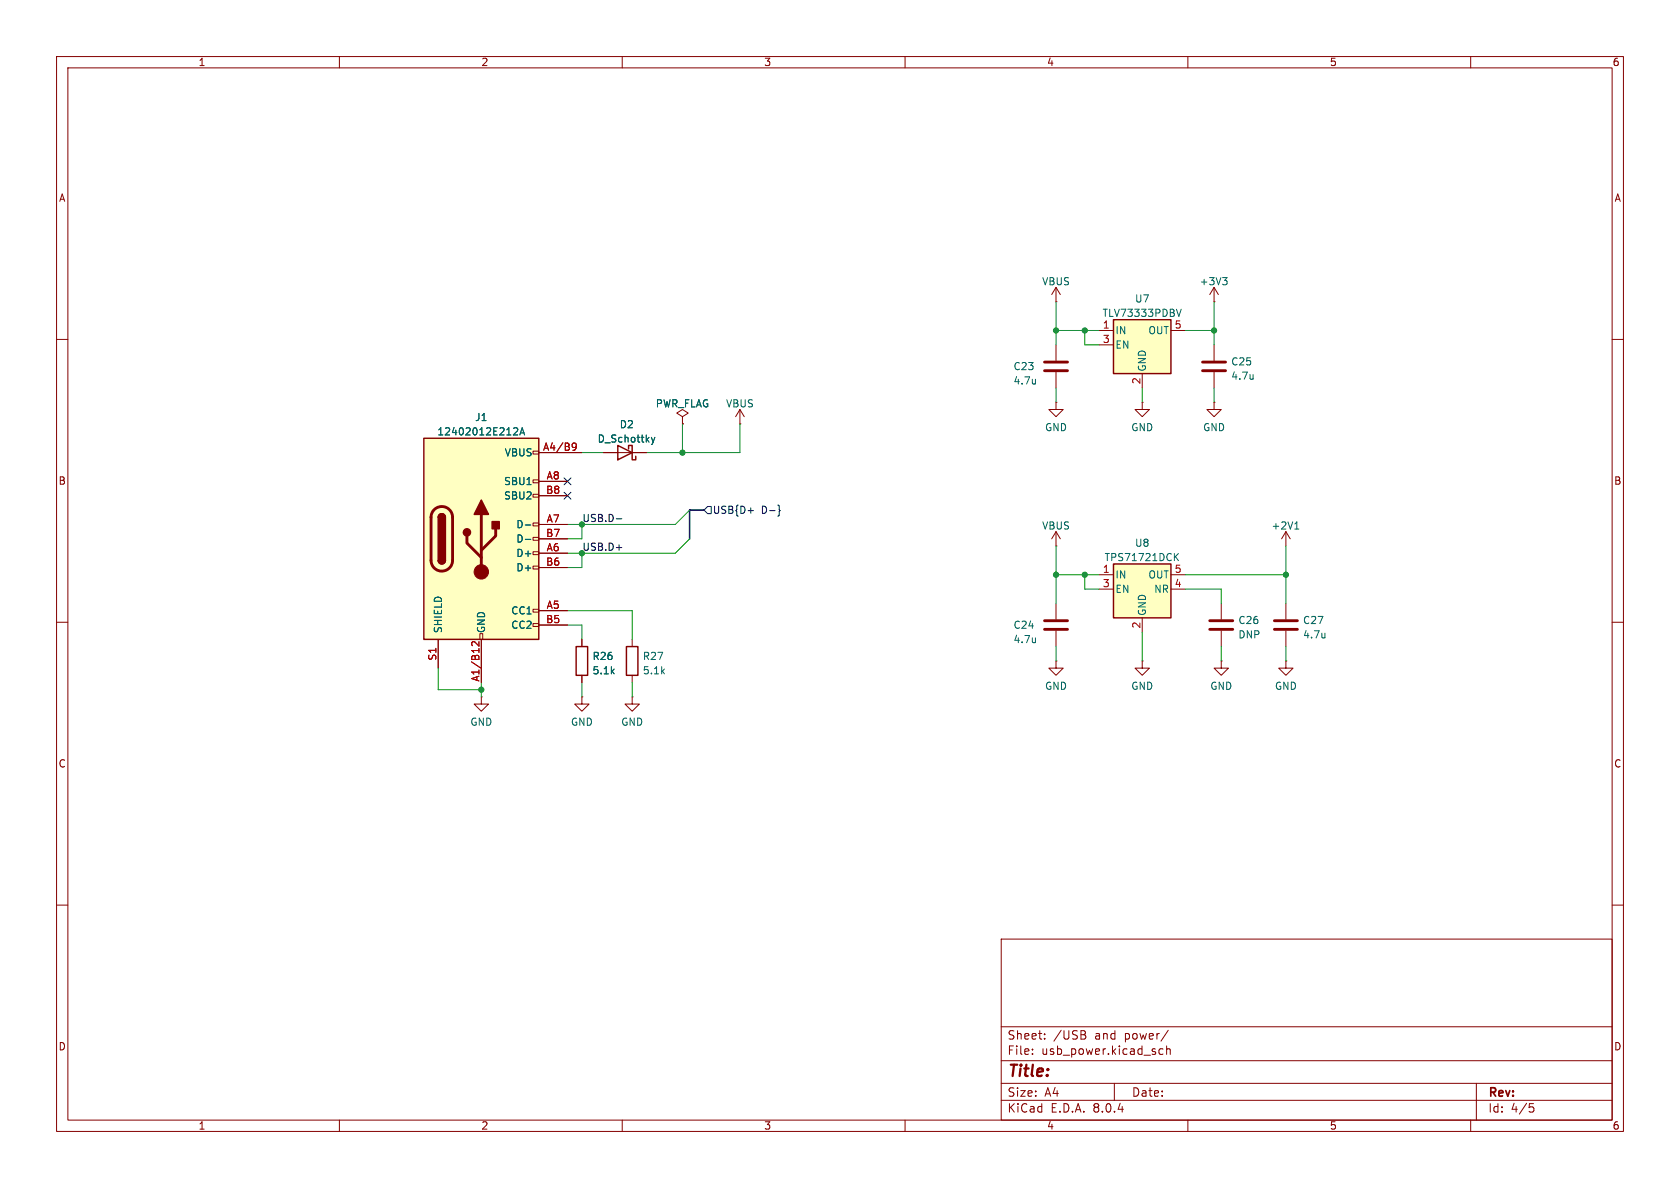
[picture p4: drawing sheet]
<svg xmlns="http://www.w3.org/2000/svg" width="297mm" height="210mm" viewBox="0 0 297 210" stroke-linecap="round" stroke-linejoin="round" font-family="sans-serif">
<g fill="none" stroke="#840000" stroke-width=".18">
<path d="M10 10h277v190h-277zM12 12h273v186h-273zM60 10v2M110 10v2M160 10v2M210 10v2M260 10v2M10 60h2M186.7 53.3h.1M186.7 50.8l-.8 1.3M186.7 50.8v2.5M186.7 50.8l.8 1.3"/>
<path d="M285 60h2M120.6 73.7l1.1-.7-1.1-.6-1 .6 1 .7v1.2M120.6 74.9h.1M130.8 74.9h.1M130.8 72.4l-.8 1.3M130.8 72.4v2.5M130.8 72.4l.8 1.3M106.7 80h7.6M186.7 96.5h.1M186.7 94v2.5M186.7 94l-.8 1.3M186.7 94l.8 1.3"/>
<path d="M227.3 94l-.7 1.3M227.3 94v2.5M227.3 94l.8 1.3M10 110h2M102.9 113v1.3M102.9 119.4v1.3M111.8 113v1.3M111.8 119.4v1.3M186.7 116.8v1.3h1.3l-1.3 1.3-1.3-1.3h1.3M186.7 116.8h.1M186.7 106.7v2.8M186.7 111.5v2.8"/>
<path d="M285 110h2M85.1 123.2v1.3h1.3l-1.3 1.2-1.3-1.2h1.3M85.1 123.2h.1M102.9 123.2v1.3h1.2l-1.2 1.2-1.3-1.2h1.3M102.9 123.2h.1M111.8 123.2v1.3h1.2l-1.2 1.2-1.3-1.2h1.3M111.8 123.2h.1M10 160h2M285 160h2M177 166h108v32h-108zM60 198v2M110 198v2"/>
<path d="M160 198v2M177 194.5h108M177 191.5h108M177 187.5h108M177 181.5h108M182.5 186.3v.1M182.5 185.5v.1M184.7 183.6v.1M184.7 182.8v.1M191.6 182.9a.4 .4 0 0 1 .4 .4 .4 .4 0 0 1-.3 .4M191.7 182.3l.2 .2-.2 .3M197 191.5v3"/>
<path d="M205.6 185.5l-.4-.1-.3 .3v.4l.1 .2h.6M206.2 185.5l.3-.1 .3 .1 .1 .9M206.2 184.9v1.5M206.5 182.1l-1.3 2M210 198v2M260 198v2M261 191.5v6.5M270.4 195.1h.7M270.5 195.7h.4l.3 .3-.2 .5-.5 .1"/>
</g>
<path d="M109.2 78.7l2.6 1.3-2.6 1.3zM111.1 79.4v-.7h.7v2.6h.6v-.7M101.9 114.3h2v5.1h-2zM110.7 114.3h2.1v5.1h-2.1z" fill="none" stroke="#840000" stroke-width=".25"/>
<path d="M115.2 77.3l.3 .9M115.5 78.2l-.3 .4M115.8 77.3l-.3 .9M228.9 93.5h.7M229 92.6l.3-.3v1.2M183.1 112.8v.8M183.1 113.5h-.1" fill="none" stroke="#006464" stroke-width=".18"/>
<path d="M184.7 111.3h4M184.7 109.7h4" fill="none" stroke="#840000" stroke-width=".51"/>
<path d="M74.9 77.5h20.3v35.5h-20.3z" fill="#ffffc2"/>
<g fill="none" stroke="#840000" stroke-width=".18">
<path d="M94.2 79.8h1v.5h-1zM94.2 97.5h1v.5h-1zM94.2 95h1v.5h-1zM94.2 92.5h1v.5h-1zM94.2 87.4h1v.5h-1zM94.2 84.8h1v.5h-1zM95.2 80h7.7M95.2 97.8h5.1M95.2 92.7h5.1M95.2 85.1h5.1M95.2 95.3h5.1M95.2 87.6h5.1"/>
<path d="M77.5 113v5.1M84.8 112h.5v1h-.5zM85.1 113v7.7M94.2 110.2h1v.5h-1zM94.2 107.7h1v.5h-1zM94.2 100.1h1v.5h-1zM95.2 108h5.1M95.2 110.5h5.1M95.2 100.3h5.1M201.9 116.8v1.3h1.3l-1.3 1.3-1.2-1.3h1.2M201.9 116.8h.1"/>
</g>
<path d="M74.9 77.5h20.3v35.5h-20.3zM77.5 99.1a.64 .64 0 0 0 .6 .6 .64 .64 0 0 0 .6-.6M77.5 91.4a.64 .64 0 0 1 .6-.6 .64 .64 0 0 1 .6 .6" fill="none" stroke="#840000" stroke-width=".25"/>
<path d="M76.8 90.1a1.9 1.9 0 0 1 2-.4 1.9 1.9 0 0 1 1.2 1.7v7.7a1.91 1.91 0 0 1-1.9 1.9 1.91 1.91 0 0 1-1.9-1.9v-7.8l.2-.6zM82.5 94.7v1.3l2.6 2.6M85.1 90.9v10.2M87.6 93.5v1.2l-2.5 2.6" fill="none" stroke="#840000" stroke-width=".51"/>
<g fill="#840000" stroke="#840000" stroke-width=".25">
<path d="M77.5 99.1h1.2a.64 .64 0 0 1-.6 .6 .64 .64 0 0 1-.6-.6z"/>
<path d="M77.5 91.4h1.2v7.7h-1.2z"/>
<path d="M77.7 91a.64 .64 0 0 1 .6-.1 .64 .64 0 0 1 .4 .5h-1.2z"/>
<path d="M85.1 88.4l1.3 2.5h-2.6z"/>
<path d="M87 92.2h1.3v1.3h-1.3z"/>
<circle cx="82.5" cy="94.1" r=".63"/>
</g>
<circle cx="85.1" cy="101.1" r="1.27" fill="#840000" stroke="#840000" stroke-width=".18"/>
<path d="M101.2 78.4l.2-.1 .4 .1a.84 .84 0 0 1-.3 1.2h-.2M101.9 78.9l-.3 .2-.4-.1M84.7 113.4v.8l-.9-.8-.4 .3 .1 .4" fill="none" stroke="#a90000" stroke-width=".18"/>
<path d="M91 75.6l.4 .1 .1 .3-.8 .9h.8M91.9 76.9l.4-1.3 .4 1.3M92 76.5h.6M92.9 92.8h.9M92.9 95.3h.9" fill="none" stroke="#006464" stroke-width=".18"/>
<path d="M196.8 99.7h10.2v9.5h-10.2z" fill="#ffffc2"/>
<path d="M196.8 99.7h10.2v9.5h-10.2z" fill="none" stroke="#840000" stroke-width=".25"/>
<g fill="none" stroke="#840000" stroke-width=".18">
<path d="M201.9 71.1v1.3h1.3l-1.3 1.3-1.2-1.3h1.2M201.9 71.1h.1M214.6 71.1v1.3h1.3l-1.3 1.3-1.2-1.3h1.2M214.6 71.1h.1M194.3 101.6h2.5M194.3 104.1h2.5M201.9 109.2v2.6M207 101.6h2.5M207 104.1h2.5M215.9 116.8v1.3h1.3l-1.3 1.3-1.3-1.3h1.3M215.9 116.8h.1M215.9 106.7v2.8"/>
<path d="M215.9 111.5v2.8M227.3 116.8v1.3h1.3l-1.3 1.3-1.2-1.3h1.2M227.3 116.8h.1M227.3 106.7v2.8M227.3 111.5v2.8"/>
</g>
<path d="M207.8 98.4l.5 .7M208.3 97.8l-.7 .8M234.2 111.9v.9M234.2 112.7h.1" fill="none" stroke="#006464" stroke-width=".18"/>
<path d="M213.9 111.3h4M213.9 109.7h4M225.3 111.3h4.1M225.3 109.7h4.1" fill="none" stroke="#840000" stroke-width=".51"/>
<path d="M196.8 56.5h10.2v9.5h-10.2z" fill="#ffffc2"/>
<path d="M196.8 56.5h10.2v9.5h-10.2z" fill="none" stroke="#840000" stroke-width=".25"/>
<g fill="none" stroke="#840000" stroke-width=".18">
<path d="M194.3 58.4h2.5M207 58.4h2.5M214.6 53.3h.1M214.6 50.8l-.7 1.3M214.6 50.8v2.5M214.6 50.8l.8 1.3M120.6 74.9h.1M186.7 71.1v1.3h1.3l-1.3 1.3-1.3-1.3h1.3M186.7 71.1h.1M186.7 61v2.8M186.7 65.8v2.8M194.3 61h2.5"/>
<path d="M201.9 66v2.6M214.6 61v2.8M214.6 65.8v2.8M95.2 80h7.7M95.2 97.8h5.1M95.2 92.7h5.1M95.2 85.1h5.1M95.2 95.3h5.1M95.2 87.6h5.1M106.7 80h2.5M111.8 80h2.5M77.5 113v5.1"/>
<path d="M85.1 113v7.7M95.2 108h5.1M95.2 110.5h5.1M95.2 100.3h5.1M102.9 113v1.3M102.9 119.4v1.3"/>
</g>
<g fill="none" stroke="#006464" stroke-width=".18">
<path d="M208 54.7l.4 1.2 .4-1.2M216.1 49.1h.8l-.4 .5M216.7 49.6l.2 .2v.3l-.2 .2M91 75.6l.4 .1 .1 .3-.8 .9h.8M91.9 76.9l.4-1.3 .4 1.3M92 76.5h.6M115.2 77.3l.3 .9M115.5 78.2l-.3 .4M115.8 77.3l-.3 .9M183.1 67v.9M183.1 67.8h-.1M221.5 66.2v.9"/>
<path d="M221.5 66.9v.1M92.9 92.8h.9M92.9 95.3h.9"/>
</g>
<path d="M184.7 65.5h4M184.7 64h4M212.6 65.5h4.1M212.6 64h4.1" fill="none" stroke="#840000" stroke-width=".51"/>
<path d="M99.7 84.5l1.2 1.2M99.7 87l1.2 1.2M100.9 84.5l-1.2 1.2M100.9 87l-1.2 1.2M125.1 89.5h.6v1.3h-.6l-.6-.6zM132.2 90.3h1M137.6 89.3l.2 .2v.6l.1 .2-.1 .1v.7l-.2 .1" fill="none" stroke="#000084" stroke-width=".18"/>
<path d="M109 91.7h.9M109 96.8h.9" fill="none" stroke="#0f0f0f" stroke-width=".18"/>
<path d="M124.5 90.2h-2.6v5.1" fill="none" stroke="#000084" stroke-width=".3"/>
<g fill="none" stroke="#009600" stroke-width=".18">
<path d="M186.7 58.4h7.6M186.7 53.3v7.7M191.8 58.4v2.6h2.5M209.5 58.4h5.1M214.6 53.3v7.7M120.6 74.9v5.1M130.8 74.9v5.1h-16.5M186.7 68.6v2.5M201.9 68.6v2.5M214.6 68.6v2.5M102.9 80h3.8M102.9 92.7v2.6h-2.6"/>
<path d="M102.9 97.8v2.5h-2.6M121.9 90.2l-2.5 2.5h-19.1M121.9 95.3l-2.5 2.5h-19.1M186.7 96.5v10.2M227.3 96.5v10.2M77.5 118.1v3.8h7.6M100.3 108h11.5v5M100.3 110.5h2.6v2.5M186.7 114.3v2.5M186.7 101.6h7.6M191.8 101.6v2.5h2.5M201.9 111.8v5"/>
<path d="M209.5 104.1h6.4v2.6M209.5 101.6h17.8M215.9 114.3v2.5M227.3 114.3v2.5M85.1 120.7v2.5M102.9 120.7v2.5M111.8 120.7v2.5"/>
</g>
<path d="M101.2 78.4l.2-.1 .4 .1a.84 .84 0 0 1-.3 1.2h-.2M101.9 78.9l-.3 .2-.4-.1M84.7 113.4v.8l-.9-.8-.4 .3 .1 .4" fill="none" stroke="#a90000" stroke-width=".18"/>
<g fill="#009600" stroke="#009600" stroke-width=".18">
<circle cx="186.7" cy="101.6" r=".46"/>
<circle cx="102.9" cy="92.7" r=".46"/>
<circle cx="102.9" cy="97.8" r=".46"/>
<circle cx="120.6" cy="80" r=".46"/>
<circle cx="85.1" cy="121.9" r=".46"/>
<circle cx="227.3" cy="101.6" r=".46"/>
<circle cx="191.8" cy="101.6" r=".46"/>
<circle cx="191.8" cy="58.4" r=".46"/>
<circle cx="214.6" cy="58.4" r=".46"/>
<circle cx="186.7" cy="58.4" r=".46"/>
</g>
<text font-size="2.8" fill="#840000" x="178" y="190.9">Title:</text>
<g font-size="2.1" fill="#840000">
<text x="178" y="184">Sheet:</text>
<text x="186.2" y="184">/USB</text>
<text x="193.6" y="184">and</text>
<text x="199" y="184">power/</text>
<text x="178" y="186.7">File:</text>
<text x="184.1" y="186.7">usb_power.kicad_sch</text>
<text x="178" y="196.9">KiCad</text>
<text x="178" y="194.1">Size:</text>
<text x="184.7" y="194.1">A4</text>
<text x="185.7" y="196.9">E.D.A.</text>
<text x="193.3" y="196.9">8.0.4</text>
<text x="200" y="194.1">Date:</text>
<text x="263" y="194.3">Rev:</text>
<text x="263" y="196.9">Id:</text>
<text x="267.1" y="196.9">4/5</text>
</g>
<g font-size="1.8" fill="#840000">
<text x="35" y="11.9">1</text>
<text x="85" y="11.9">2</text>
<text x="135" y="11.9">3</text>
<text x="185" y="11.9">4</text>
<text x="235" y="11.9">5</text>
<text x="285" y="11.9">6</text>
<text x="10.3" y="35.9">A</text>
<text x="285.3" y="35.9">A</text>
<text x="10.3" y="85.9">B</text>
<text x="285.3" y="85.9">B</text>
<text x="10.3" y="135.9">C</text>
<text x="285.3" y="135.9">C</text>
<text x="10.3" y="185.9">D</text>
<text x="285.3" y="185.9">D</text>
<text x="35" y="199.9">1</text>
<text x="85" y="199.9">2</text>
<text x="135" y="199.9">3</text>
<text x="185" y="199.9">4</text>
<text x="235" y="199.9">5</text>
<text x="285" y="199.9">6</text>
</g>
<g font-size="1.8" fill="#006464">
<text x="184.1" y="50.6">VBUS</text>
<text x="200.6" y="53.7">U7</text>
<text x="212" y="50.6">+3V3</text>
<text x="194.8" y="56.2">TLV73333PDBV</text>
<text x="197.1" y="59.3">IN</text>
<text x="202.9" y="59.3">OUT</text>
<text x="179.1" y="65.6">C23</text>
<text x="197.1" y="61.8">EN</text>
<text x="202.8" y="65.8" transform="rotate(-90 202.8 65.8)">GND</text>
<text x="217.6" y="64.8">C25</text>
<text x="179.1" y="68.2">4.7u</text>
<text x="217.6" y="67.3">4.7u</text>
<text x="77.2" y="77.2">12402012E212A</text>
<text x="83.9" y="74.6">J1</text>
<text x="109.5" y="75.9">D2</text>
<text x="115.8" y="72.2">PWR_FLAG</text>
<text x="128.3" y="72.2">VBUS</text>
<text x="184.7" y="76.4">GND</text>
<text x="199.9" y="76.4">GND</text>
<text x="212.6" y="76.4">GND</text>
<text x="89.1" y="80.9">VBUS</text>
<text x="105.6" y="78.4">D_Schottky</text>
<text x="89" y="86">SBU1</text>
<text x="89" y="88.5">SBU2</text>
<text x="91.2" y="93.6">D-</text>
<text x="184.1" y="93.8">VBUS</text>
<text x="224.7" y="93.8">+2V1</text>
<text x="91.2" y="98.7">D+</text>
<text x="91.2" y="101.2">D+</text>
<text x="91.2" y="96.1">D-</text>
<text x="195.2" y="99.4">TPS71721DCK</text>
<text x="200.6" y="96.9">U8</text>
<text x="197.1" y="102.5">IN</text>
<text x="197.1" y="105">EN</text>
<text x="202.9" y="102.5">OUT</text>
<text x="204" y="105">NR</text>
<text x="78.3" y="112" transform="rotate(-90 78.3 112)">SHIELD</text>
<text x="86" y="112" transform="rotate(-90 86 112)">GND</text>
<text x="90.3" y="108.8">CC1</text>
<text x="90.3" y="111.4">CC2</text>
<text x="179.1" y="111.4">C24</text>
<text x="179.1" y="113.9">4.7u</text>
<text x="202.8" y="109" transform="rotate(-90 202.8 109)">GND</text>
<text x="218.8" y="113.1">DNP</text>
<text x="218.8" y="110.5">C26</text>
<text x="230.3" y="110.5">C27</text>
<text x="230.3" y="113.1">4.7u</text>
<text x="104.7" y="119.4">5.1k</text>
<text x="104.7" y="116.9">R26</text>
<text x="113.5" y="119.4">5.1k</text>
<text x="113.5" y="116.9">R27</text>
<text x="184.7" y="122.1">GND</text>
<text x="199.9" y="122.1">GND</text>
<text x="213.9" y="122.1">GND</text>
<text x="225.3" y="122.1">GND</text>
<text x="83.1" y="128.5">GND</text>
<text x="100.8" y="128.5">GND</text>
<text x="109.7" y="128.5">GND</text>
</g>
<g font-size="1.8" fill="#a90000">
<text x="194.9" y="58.2">1</text>
<text x="207.6" y="58.2">5</text>
<text x="194.9" y="60.7">3</text>
<text x="201.7" y="68" transform="rotate(-90 201.7 68)">2</text>
<text x="95.9" y="79.8">A4/B9</text>
<text x="96.4" y="87.4">B8</text>
<text x="96.5" y="84.8">A8</text>
<text x="96.4" y="95">B7</text>
<text x="96.5" y="92.5">A7</text>
<text x="96.4" y="100.1">B6</text>
<text x="96.5" y="97.5">A6</text>
<text x="194.9" y="101.3">1</text>
<text x="207.6" y="101.3">5</text>
<text x="96.5" y="107.7">A5</text>
<text x="194.9" y="103.9">3</text>
<text x="207.6" y="103.9">4</text>
<text x="96.4" y="110.2">B5</text>
<text x="201.7" y="111.2" transform="rotate(-90 201.7 111.2)">2</text>
<text x="77.2" y="116.9" transform="rotate(-90 77.2 116.9)">S1</text>
<text x="84.8" y="120.6" transform="rotate(-90 84.8 120.6)">A1/B12</text>
</g>
<g font-size="1.8" fill="#0f0f0f">
<text x="102.9" y="92.4">USB.D-</text>
<text x="102.9" y="97.4">USB.D+</text>
</g>
<g font-size="1.8" fill="#000084">
<text x="125.9" y="91">USB{D+</text>
<text x="134.6" y="91">D-}</text>
</g>
</svg>
